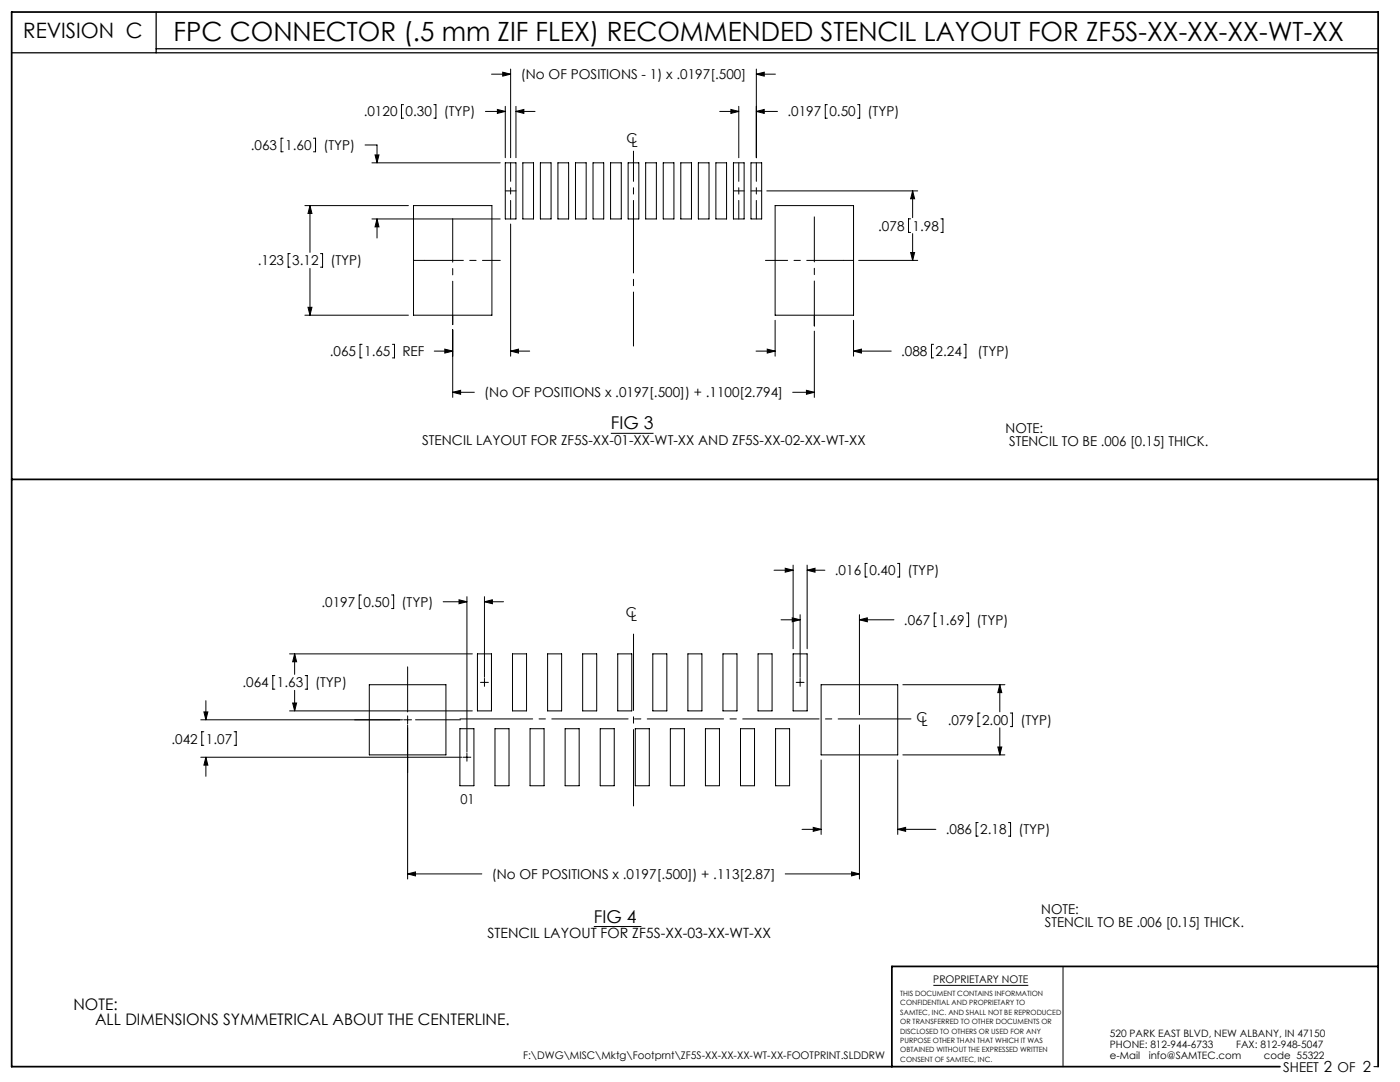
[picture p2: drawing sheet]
<svg xmlns="http://www.w3.org/2000/svg" width="279mm" height="216mm" viewBox="0 0 279 216" stroke-linecap="round" stroke-linejoin="round" font-family="sans-serif">
<g fill="none" stroke="#000" stroke-width=".2">
<path d="M98.1 14.8h3.8M100.3 14.4l1.6 .4-1.6 .4zM101.9 13.8v17.7M150.9 14.8l1.6-.4v.8zM150.9 13.8v17.7M150.9 14.8h3.9M56.5 27.6h-.4v2.7h.4M62.6 27.6h.4v2.7h-.4M72.9 28.9h2.3v3.6M74.2 32.5h25.6M74.8 30.9h.8l-.4 1.6zM80.5 20.9h-.4v2.7h.4"/>
<path d="M86.6 20.9h.4v2.7h-.4M96.9 22.2h3.9M99.3 21.8l1.5 .4-1.5 .4zM100.8 21.2v10.3M100.8 32.5h2.2v11.2h-2.2zM103 22.2h3.8M103 21.2v10.3M103 22.2l1.5-.4v.8zM104.3 32.5h2.2v11.2h-2.2zM107.8 32.5h2.2v11.2h-2.2zM111.3 32.5h2.2v11.2h-2.2zM114.8 32.5h2.2v11.2h-2.2z"/>
<path d="M118.4 32.5h2.1v11.2h-2.1zM121.9 32.5h2.1v11.2h-2.1zM125.4 32.5h2.1v11.2h-2.1zM126.4 30.2v2.3M128.9 32.5h2.1v11.2h-2.1zM132.4 32.5h2.1v11.2h-2.1zM135.9 32.5h2.1v11.2h-2.1zM139.4 32.5h2.1v11.2h-2.1zM142.9 32.5h2.1v11.2h-2.1zM143.6 22.2h3.8M145.9 21.8l1.5 .4-1.5 .4zM146.4 32.5h2.1v11.2h-2.1z"/>
<path d="M147.4 21.2v10.3M149.9 32.5h2.1v11.2h-2.1zM150.9 22.2l1.6-.4v.8zM150.9 22.2h4.3M153 38.1h30.2M165.1 20.9h-.4v2.7h.4M171.2 20.9h.4v2.7h-.4M182.1 38.1l.4 1.6h-.8zM182.1 38.1v5.3M57.9 50.6h-.4v2.7h.4M60.8 41h20.7M61.9 41v9.4"/>
<path d="M61.9 53.6v9.3M61.9 41l.4 1.6h-.8zM64 50.6h.4v2.7h-.4M74.2 43.7h25.6M75.2 43.7l.4 1.6h-.8zM75.2 43.7v3.8M82.5 41h15.7v21.9h-15.7zM101.9 44.7v26.4M154.7 41h15.6v21.9h-15.6zM171.4 52h11.8M181.7 43.7h-.4v2.7h.4M181.7 50.4h.8l-.4 1.6z"/>
<path d="M182.1 46.6v5.4M187.8 43.7h.4v2.7h-.4M60.8 62.9h20.7M61.5 61.3h.8l-.4 1.6zM72.3 68.7h-.4v2.7h.4M78.3 68.7h.4v2.7h-.4M86.7 70.1h3.6M88.8 69.7l1.5 .4-1.5 .4zM90.3 78.3l1.6-.4v.8zM90.3 65.8v13.5M90.3 78.3h4.4M101.9 70.1l1.6-.4v.8z"/>
<path d="M101.9 70.1h3.8M150.9 70.1h3.8M153.1 69.7l1.6 .4-1.6 .4zM154.7 63.9v7.2M158.2 78.3h4.3M160.9 77.9l1.6 .4-1.6 .4zM162.5 62.9v2.2M162.5 66.1v13.2M170.3 70.1h7.6M170.3 63.9v7.2M170.3 70.1l1.6-.4v.8zM186.3 68.7h-.4v2.7h.4"/>
<path d="M192.4 68.7h.4v2.7h-.4M121.9 86.5h8.5M72.1 118.7h-.4v2.7h.4M78.2 118.7h.4v2.7h-.4M91.6 119.7l1.6 .4-1.6 .4zM93.2 119.1v31M96.7 119.1v16M154.5 113.8h3.8M156.7 113.4l1.6 .4-1.6 .4zM158.3 112.8v16.7M161.1 112.8v16.7M161.1 113.8h3.5"/>
<path d="M161.1 113.8l1.6-.4v.8zM173.1 112.4h-.4v2.7h.4M179.1 112.4h.4v2.7h-.4M41.1 139.8v3.8M54.9 134.8h-.5v2.7h.5M57.8 130.5h36.5M58.8 130.5v4.1M58.8 137.8v4.1M58.8 130.5l.4 1.5h-.8zM60.9 134.8h.4v2.7h-.4M73.7 136.6h15.3v14h-15.3zM81.3 133.1v9"/>
<path d="M88.4 120.1h4.8M95.3 130.5h2.8v11.4h-2.8zM95.9 136.2h1.6M96.7 120.1l1.6-.4v.8zM96.7 120.1h3.8M96.7 135.4v1.5M102.3 130.5h2.8v11.4h-2.8zM109.3 130.5h2.8v11.4h-2.8zM116.3 130.5h2.8v11.4h-2.8zM123.3 130.5h2.8v11.4h-2.8zM130.3 130.5h2.8v11.4h-2.8zM137.3 130.5h2.8v11.4h-2.8z"/>
<path d="M144.3 130.5h2.8v11.4h-2.8zM151.3 130.5h2.8v11.4h-2.8zM155.9 123.7h3.8M158.1 123.3l1.6 .4-1.6 .4zM158.3 130.5h2.8v11.4h-2.8zM158.9 136.2h1.6M159.7 122.7v12.4M159.7 135.4v1.5M163.9 136.6h15.3v14h-15.3zM171.5 123.7l1.6-.4v.8zM171.5 122.7v19.9M171.5 123.7h6.9"/>
<path d="M180.2 136.6h20.3M186.8 122.3h-.4v2.7h.4M192.9 122.3h.4v2.7h-.4M199.5 136.6l.4 1.6h-.8zM199.5 136.6v5.4M40.1 151.1h52.1M40.1 143.6h40.2M40.7 146h-.4v2.7h.4M40.7 142.1h.8l-.4 1.5zM41.1 151.1l.4 1.6h-.8zM41.1 151.1v3.8M46.7 146h.4v2.7h-.4"/>
<path d="M57.8 141.9h36.5M58.4 140.3h.8l-.4 1.6zM80.6 143.6h1.5M81.3 144.6v30.8M81.3 142.8v1.6M82.9 143.6h9M91.8 145.4h2.8v11.4h-2.8zM92.4 151.1h1.6M93.2 150.3v1.6M98.8 145.4h2.8v11.4h-2.8zM105.8 145.4h2.8v11.4h-2.8zM112.8 145.4h2.8v11.4h-2.8z"/>
<path d="M119.8 145.4h2.8v11.4h-2.8zM126.8 145.4h2.8v11.4h-2.8zM133.8 145.4h2.8v11.4h-2.8zM140.8 145.4h2.8v11.4h-2.8zM147.8 145.4h2.8v11.4h-2.8zM154.8 145.4h2.8v11.4h-2.8zM163.9 151.6v14.9M171.5 144.6v30.8M179.2 151.6v14.9M180.2 150.6h20.3M195.6 142.3h-.4v2.7h.4M199.1 149.1h.8l-.4 1.5z"/>
<path d="M199.5 145.2v5.4M201.6 142.3h.4v2.7h-.4M81.3 174.4l1.6-.4v.8zM81.3 174.4h14.9M156.7 174.4h14.8M160.1 165.5h3.8M162.3 165.1l1.6 .4-1.6 .4zM169.9 174l1.6 .4-1.6 .4zM179.2 165.5h7.6M179.2 165.5l1.5-.4v.8zM195.2 164.1h-.4v2.7h.4M201.3 164.1h.4v2.7h-.4"/>
<path d="M118.5 184.9h9.5M186.3 196.6h18.9M212.2 192.8v20M274.2 212.8h.8"/>
</g>
<path d="M2.3 10.5h272.7M31.2 2.4v8.1M31.2 9.7h243.8" fill="none" stroke="#000" stroke-width=".25"/>
<path d="M2.3 95.7h272.7M275 192.8h-97v20M255.5 212.8h-253.2v-210.4h272.7v210.4" fill="none" stroke="#000" stroke-width=".35"/>
<path d="M100.8 38.1h2.2M146.4 38.1h2.1M149.9 38.1h2.1M82.5 52h2.3M168.4 52h1.9M90.3 64.8v-1.9" fill="none" stroke="#000" stroke-width=".2" stroke-dasharray="15.2 1.3 1.3 1.3"/>
<path d="M84.8 52h15" fill="none" stroke="#000" stroke-width=".2" stroke-dasharray="15.2 1.3 1.3 1.3" stroke-dashoffset="7.5"/>
<path d="M90.3 64.8v-21.2" fill="none" stroke="#000" stroke-width=".2" stroke-dasharray="15.2 1.3 1.3 1.3" stroke-dashoffset="6.6"/>
<path d="M168.4 52h-15.6" fill="none" stroke="#000" stroke-width=".2" stroke-dasharray="15.2 1.3 1.3 1.3" stroke-dashoffset="7.8"/>
<path d="M162.5 65.1v-21.8" fill="none" stroke="#000" stroke-width=".2" stroke-dasharray="15.2 1.3 1.3 1.3" stroke-dashoffset="6.3"/>
<path d="M101.9 32.5v11.2M126.4 32.5v11.2M147.4 32.5v11.2M150.9 32.5v11.2" fill="none" stroke="#000" stroke-width=".2" stroke-dasharray="15.2 1.3 1.3 1.3" stroke-dashoffset="11.5"/>
<path d="M126.4 43.7v25.4" fill="none" stroke="#000" stroke-width=".2" stroke-dasharray="15.2 1.3 1.3 1.3" stroke-dashoffset="4.5"/>
<path d="M126.4 126.4v34.5" fill="none" stroke="#000" stroke-width=".2" stroke-dasharray="15.2 1.3 1.3 1.3" stroke-dashoffset="-.1"/>
<path d="M91.8 143.5h90" fill="none" stroke="#000" stroke-width=".2" stroke-dasharray="15.2 1.3 1.3 1.3" stroke-dashoffset=".7"/>
<g fill="#000">
<path d="M100.3 14.4l1.6 .4-1.6 .4zM150.9 14.8l1.6-.4v.8zM150.9 22.2l1.6-.4v.8zM145.9 21.8l1.5 .4-1.5 .4zM182.1 38.1l.4 1.6h-.8zM181.7 50.4h.8l-.4 1.6zM88.8 69.7l1.5 .4-1.5 .4zM101.9 70.1l1.6-.4v.8zM90.3 78.3l1.6-.4v.8zM160.9 77.9l1.6 .4-1.6 .4zM81.3 174.4l1.6-.4v.8zM169.9 174l1.6 .4-1.6 .4zM91.6 119.7l1.6 .4-1.6 .4zM96.7 120.1l1.6-.4v.8zM41.1 151.1l.4 1.6h-.8zM40.7 142.1h.8l-.4 1.5zM158.1 123.3l1.6 .4-1.6 .4zM171.5 123.7l1.6-.4v.8z"/>
<path d="M99.3 21.8l1.5 .4-1.5 .4zM103 22.2l1.5-.4v.8zM75.2 43.7l.4 1.6h-.8zM74.8 30.9h.8l-.4 1.6zM153.1 69.7l1.6 .4-1.6 .4zM170.3 70.1l1.6-.4v.8zM61.9 41l.4 1.6h-.8zM61.5 61.3h.8l-.4 1.6zM161.1 113.8l1.6-.4v.8zM156.7 113.4l1.6 .4-1.6 .4zM58.8 130.5l.4 1.5h-.8zM58.4 140.3h.8l-.4 1.6zM199.1 149.1h.8l-.4 1.5zM199.5 136.6l.4 1.6h-.8zM162.3 165.1l1.6 .4-1.6 .4zM179.2 165.5l1.5-.4v.8z"/>
</g>
<text font-size="5.3" x="34.6" y="8.1">FPC CONNECTOR (.5 mm ZIF FLEX) RECOMMENDED STENCIL LAYOUT FOR ZF5S-XX-XX-XX-WT-XX</text>
<text font-size="4.2" x="4.6" y="7.6">REVISION C</text>
<g font-size="3.5">
<text x="121.9" y="85.7">FIG 3</text>
<text x="118.5" y="184.1">FIG 4</text>
</g>
<g font-size="3.2">
<text x="14.7" y="201.6">NOTE:</text>
<text x="19" y="204.6">ALL DIMENSIONS SYMMETRICAL ABOUT THE CENTERLINE.</text>
</g>
<text font-size="2.8" x="97.3" y="187.1">STENCIL LAYOUT FOR ZF5S-XX-03-XX-WT-XX</text>
<g font-size="2.7">
<text x="104" y="15.8">(No OF POSITIONS - 1) x .0197[.500]</text>
<text x="72.6" y="23.2">.0120</text>
<text x="80.9" y="23.2">0.30</text>
<text x="88.6" y="23.2">(TYP)</text>
<text x="157.2" y="23.2">.0197</text>
<text x="165.5" y="23.2">0.50</text>
<text x="173.1" y="23.2">(TYP)</text>
<text x="50" y="29.9">.063</text>
<text x="56.9" y="29.9">1.60</text>
<text x="64.5" y="29.9">(TYP)</text>
<text x="125.1" y="28.6">C</text>
<text x="126.1" y="29.4">L</text>
<text x="175.3" y="46">.078</text>
<text x="182.1" y="46">1.98</text>
<text x="51.5" y="53">.123</text>
<text x="58.3" y="53">3.12</text>
<text x="66" y="53">(TYP)</text>
<text x="65.8" y="71.1">.065</text>
<text x="72.7" y="71.1">1.65</text>
<text x="80.3" y="71.1">REF</text>
<text x="179.9" y="71.1">.088</text>
<text x="186.7" y="71.1">2.24</text>
<text x="195.1" y="71.1">(TYP)</text>
<text x="96.7" y="79.3">(No OF POSITIONS x .0197[.500]) + .1100[2.794]</text>
<text x="84.2" y="88.8">STENCIL LAYOUT FOR ZF5S-XX-01-XX-WT-XX AND ZF5S-XX-02-XX-WT-XX</text>
<text x="200.7" y="86.4">NOTE:</text>
<text x="201.4" y="89">STENCIL TO BE .006 [0.15] THICK.</text>
<text x="166.6" y="114.8">.016</text>
<text x="173.5" y="114.8">0.40</text>
<text x="181.1" y="114.8">(TYP)</text>
<text x="64.2" y="121.1">.0197</text>
<text x="72.5" y="121.1">0.50</text>
<text x="80.1" y="121.1">(TYP)</text>
<text x="124.9" y="123.1">C</text>
<text x="125.9" y="123.9">L</text>
<text x="180.4" y="124.7">.067</text>
<text x="187.3" y="124.7">1.69</text>
<text x="194.9" y="124.7">(TYP)</text>
<text x="48.4" y="137.2">.064</text>
<text x="55.3" y="137.2">1.63</text>
<text x="62.9" y="137.2">(TYP)</text>
<text x="34.2" y="148.4">.042</text>
<text x="41.1" y="148.4">1.07</text>
<text x="182.9" y="144.1">C</text>
<text x="183.9" y="144.8">L</text>
<text x="189.1" y="144.6">.079</text>
<text x="196" y="144.6">2.00</text>
<text x="203.6" y="144.6">(TYP)</text>
<text x="91.9" y="160.5">01</text>
<text x="188.8" y="166.5">.086</text>
<text x="195.6" y="166.5">2.18</text>
<text x="203.3" y="166.5">(TYP)</text>
<text x="98.2" y="175.4">(No OF POSITIONS x .0197[.500]) + .113[2.87]</text>
<text x="207.8" y="182.4">NOTE:</text>
<text x="208.5" y="185">STENCIL TO BE .006 [0.15] THICK.</text>
<text x="256.1" y="213.9">SHEET 2 OF 2</text>
</g>
<g font-size="2.1">
<text x="186.3" y="196.2">PROPRIETARY NOTE</text>
<text x="104.4" y="211.3">F:\DWG\MISC\Mktg\Footprnt\ZF5S-XX-XX-XX-WT-XX-FOOTPRINT.SLDDRW</text>
</g>
<g font-size="2">
<text x="221.5" y="207">520 PARK EAST BLVD, NEW ALBANY, IN 47150</text>
<text x="221.5" y="209.2">PHONE: 812-944-6733</text>
<text x="246.7" y="209.2">FAX: 812-948-5047</text>
<text x="221.5" y="211.3">e-Mail</text>
<text x="229.3" y="211.3">info@SAMTEC.com</text>
<text x="252.2" y="211.3">code 55322</text>
</g>
<g font-size="1.4">
<text x="179.7" y="198.8">THIS DOCUMENT CONTAINS INFORMATION</text>
<text x="179.7" y="200.6">CONFIDENTIAL AND PROPRIETARY TO</text>
<text x="179.7" y="202.5">SAMTEC, INC. AND SHALL NOT BE REPRODUCED</text>
<text x="179.7" y="204.4">OR TRANSFERRED TO OTHER DOCUMENTS OR</text>
<text x="179.7" y="206.2">DISCLOSED TO OTHERS OR USED FOR ANY</text>
<text x="179.7" y="208.1">PURPOSE OTHER THAN THAT WHICH IT WAS</text>
<text x="179.7" y="210">OBTAINED WITHOUT THE EXPRESSED WRITTEN</text>
<text x="179.7" y="211.8">CONSENT OF SAMTEC, INC.</text>
</g>
</svg>
